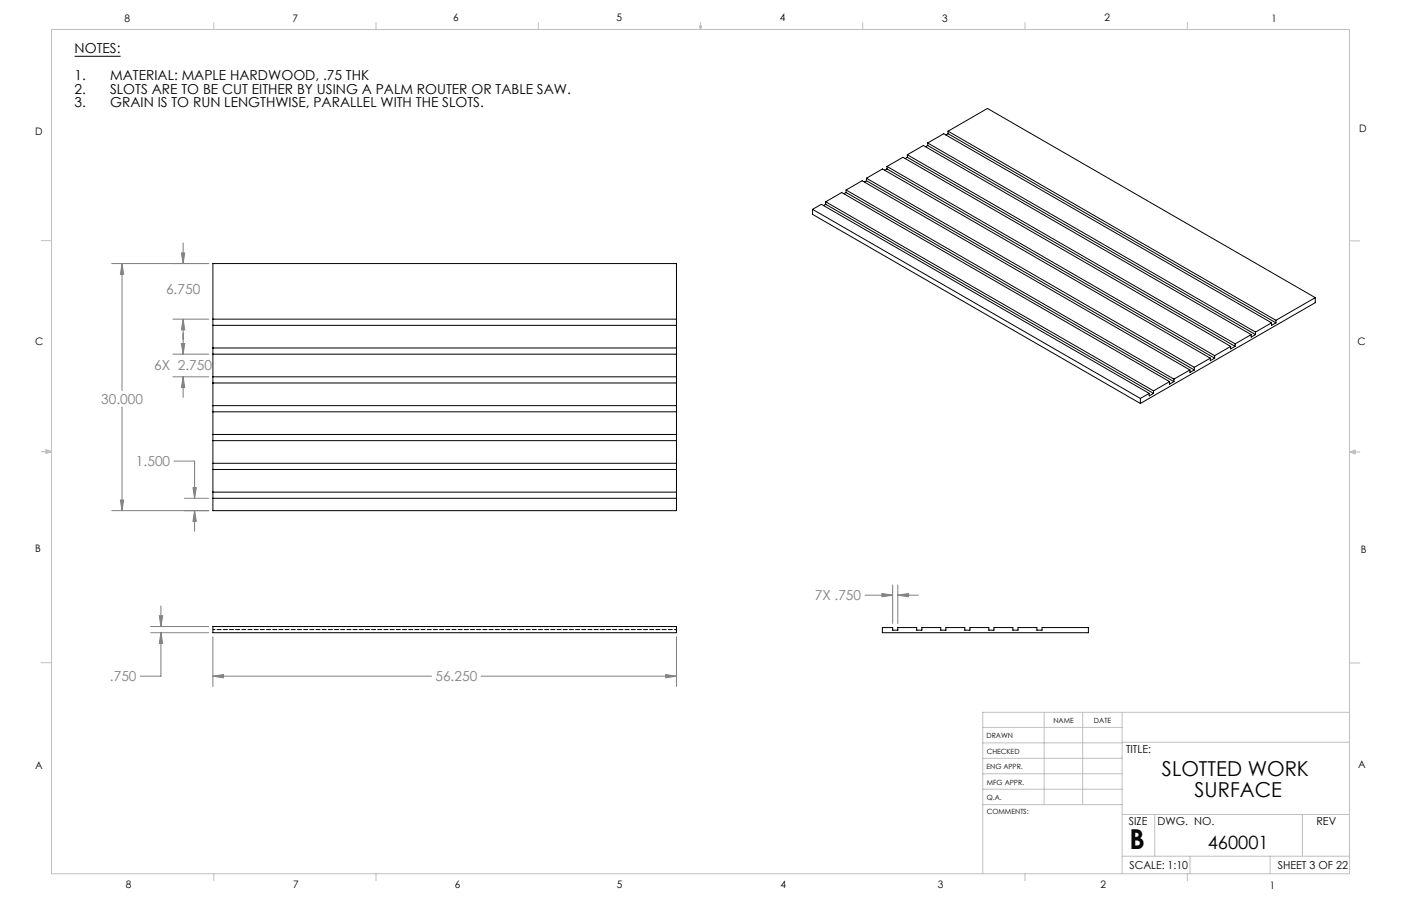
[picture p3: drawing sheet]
<svg xmlns="http://www.w3.org/2000/svg" width="432mm" height="279mm" viewBox="0 0 432 279" stroke-linecap="round" stroke-linejoin="round" font-family="sans-serif">
<path d="M23 17.4h14.2" fill="none" stroke="#000" stroke-width=".31"/>
<g fill="none" stroke="#808080" stroke-width=".31">
<path d="M55.9 78h1l-.5 3.3zM56.4 74.9v6.4M34.4 81.3h29.9M37.6 81.3l.5 3.3h-1zM37.6 81.3v39.1M53.3 98.4h11M56.4 98.4l.5 3.3h-1zM56.4 98.4v10.8M53.3 109.2h11M53.3 116.2h11M55.9 105.9h1l-.5 3.3zM56.4 116.2l.5 3.3h-1z"/>
<path d="M56.4 116.2v6.4M37.6 125.5v32M34.4 157.5h29.9M37.1 154.2h1l-.5 3.3zM53.6 142.2h6.4v11.5M56.8 153.7h7.5M59.5 150.4h1l-.5 3.3zM60 157.5l.5 3.3h-1zM60 157.5v6.3M46.4 193.2h17.9M46.4 195.1h17.9M49.1 189.9h1l-.5 3.3z"/>
<path d="M49.6 195.1l.5 3.3h-1zM49.6 195.1v13.4h-6.3M49.6 186.9v6.3M65.6 196.4v15.3M208.5 196.4v15.3M266.6 183.6h8.5M271.8 183l3.3 .6-3.3 .4zM275.1 180.4v11.9M276.7 183.6l3.3-.6v1zM276.7 180.4v11.9M276.7 183.6h6.4M65.6 208.5l3.3-.5v1z"/>
<path d="M65.6 208.5h67.4M148.3 208.5h60.2M205.2 208l3.3 .5-3.3 .5z"/>
</g>
<g fill="none" stroke="#c0c0c0" stroke-width=".31">
<path d="M15.9 9.1h400v260.4h-400zM65.9 6.9v2.2M115.9 6.9v2.2M165.9 6.9v2.2M215.6 8h.6l-.3 1.1zM215.7 8l.2 1.1M215.9 6.9v2.2M216 8l-.1 1.1M265.9 6.9v2.2M315.9 6.9v2.2M365.9 6.9v2.2M12.7 74.2h3.2"/>
<path d="M415.9 74.3h3.2M12.7 139.3h3.2M14.2 139.1l1.7 .2M14.2 138.7l1.7 .6-1.7 .5zM15.9 139.3l-1.7 .3M415.9 139.4h3.2M415.9 139.4l1.8-.6v1.2zM415.9 139.4l1.8 .3M417.7 139.2l-1.8 .2M12.7 204.4h3.2M321.8 219.7v28.4M333.7 219.7v28.4"/>
<path d="M345.9 219.7v49.8M415.9 204.5h3.2M415.9 219.7h-113v49.8M302.9 233.9h43M302.9 229.1h43M302.9 224.3h43M302.9 238.6h43M345.9 228.9h70M302.9 248.1h43M302.9 243.4h43M345.9 251.2h70M355.9 251.2v12.9"/>
<path d="M401.4 251.2v12.9M65.9 269.5v2.1M115.9 269.5v2.1M315.9 269.5v2.1M345.9 264.1h70M365.9 269.5v2.1M366.8 264.1v5.4M391.5 264.1v5.4"/>
</g>
<path d="M65.6 208.5l3.3-.5v1zM205.2 208l3.3 .5-3.3 .5zM49.1 189.9h1l-.5 3.3zM49.6 195.1l.5 3.3h-1zM37.6 81.3l.5 3.3h-1zM37.1 154.2h1l-.5 3.3zM56.4 98.4l.5 3.3h-1zM55.9 78h1l-.5 3.3zM55.9 105.9h1l-.5 3.3zM56.4 116.2l.5 3.3h-1zM59.5 150.4h1l-.5 3.3zM60 157.5l.5 3.3h-1zM276.7 183.6l3.3-.6v1zM271.8 183l3.3 .6-3.3 .4z" fill="#808080"/>
<g fill="none" stroke="#000" stroke-width=".31">
<path d="M260.8 58.6l4.9-2.9 101 58.4M260.8 59.4l101 58.3M260.8 59.4l-.7 .4M260.8 58.6l101 58.3M260.8 58.6v.8M267.1 55l4.9-2.9 101 58.4M267.1 55.7l-.7 .4M267.1 55.7l101 58.4M267.1 55l101 58.3M267.1 55v.7M273.4 52.1l101 58.4M273.4 52.1l-.7 .4"/>
<path d="M273.4 51.3l101 58.4M273.4 51.3v.8M273.4 51.3l4.9-2.8 101 58.3M279.6 48.5l-.6 .4M279.6 48.5l101.1 58.3M279.6 47.7l101.1 58.3M279.6 47.7v.8M279.6 47.7l5-2.8 101 58.3M285.9 44.1l5-2.9 101 58.4M285.9 44.9l101.1 58.3M285.9 44.9l-.6 .4M285.9 44.1l101.1 58.3"/>
<path d="M285.9 44.1v.8M292.2 40.5l12.1-7.1 101.1 58.4M292.2 41.2l-.7 .4M292.2 41.2l101 58.4M292.2 40.5l101 58.3M292.2 40.5v.7M250.4 64.6v1.5l101.1 58.3M250.4 64.6l101.1 58.3M250.4 64.6l2.8-1.6 101 58.3M254.5 63l101 58.3M254.5 63l-.7 .4M254.5 62.2l101 58.3"/>
<path d="M254.5 62.2l4.9-2.8 101.1 58.3M254.5 62.2v.8M65.6 81.3h142.9v76.2h-142.9zM65.6 98.4h142.9M391.9 99.6v.7l1.3-.7M391.9 99.6l-4.9 2.8M393.2 98.8v.8M405.4 91.8v1.5l-53.9 31.1M405.4 91.8l-12.2 7M65.6 107.3h142.9M65.6 100.3h142.9M65.6 116.2h142.9"/>
<path d="M65.6 109.2h142.9M65.6 118.1h142.9M360.5 117.7v.8l1.3-.8M360.5 117.7l-5 2.8M361.8 116.9v.8M366.7 114.1l-4.9 2.8M366.7 114.1v.8l1.4-.8M368.1 113.3v.8M373 110.5v.7l1.4-.7M373 110.5l-4.9 2.8M374.4 109.7v.8M379.3 106.8l-4.9 2.9"/>
<path d="M379.3 106.8v.8l1.4-.8M380.7 106v.8M385.6 103.2v.8l1.4-.8M385.6 103.2l-4.9 2.8M387 102.4v.8M65.6 125.1h142.9M65.6 134h142.9M65.6 127h142.9M65.6 135.9h142.9M351.5 122.9v1.5M354.2 121.3l-2.7 1.6M354.2 121.3v.8l1.3-.8"/>
<path d="M355.5 120.5v.8M65.6 142.9h142.9M65.6 151.8h142.9M65.6 144.8h142.9M65.6 153.7h142.9M65.6 193.2h142.9v1.9h-142.9zM272 193.5h3.1v.8h1.6v-.8h5.8v.8h1.6v-.8h5.8v.8h1.6v-.8h5.9v.8h1.5v-.8h5.9v.8h1.6v-.8h5.8v.8h1.6v-.8h5.8v.8h1.6v-.8h14.3v1.6h-63.5z"/>
</g>
<path d="M208.5 194.2h-142.9" fill="none" stroke="#000" stroke-width=".31" stroke-dasharray="1.3 .6" stroke-dashoffset=".6"/>
<text font-size="8.5" x="348.1" y="261.8">B</text>
<g font-size="6.3">
<text x="358.1" y="239.3">SLOTTED WORK</text>
<text x="368.2" y="245.7">SURFACE</text>
</g>
<text font-size="5.6" x="372.2" y="261.9">460001</text>
<g font-size="4.2">
<text x="23" y="16.4">NOTES:</text>
<text x="23" y="24.8">1.</text>
<text x="23" y="29">2.</text>
<text x="33.9" y="24.8">MATERIAL: MAPLE HARDWOOD, .75 THK</text>
<text x="33.9" y="29">SLOTS ARE TO BE CUT EITHER BY USING A PALM ROUTER OR TABLE SAW.</text>
<text x="23" y="33.1">3.</text>
<text x="33.9" y="33.1">GRAIN IS TO RUN LENGTHWISE, PARALLEL WITH THE SLOTS.</text>
</g>
<g font-size="4.2" fill="#808080">
<text x="51.2" y="90.5">6.750</text>
<text x="47.5" y="114.3">6X 2.750</text>
<text x="31.2" y="124.5">30.000</text>
<text x="41.9" y="143.8">1.500</text>
<text x="251.1" y="185.1">7X .750</text>
<text x="33.9" y="210.1">.750</text>
<text x="134.2" y="210.1">56.250</text>
</g>
<g font-size="3.4">
<text x="347.1" y="232.3">TITLE:</text>
<text x="347.9" y="254.3">SIZE</text>
<text x="356.7" y="254.4">DWG. NO.</text>
<text x="405.7" y="254.5">REV</text>
<text x="348.1" y="267.9">SCALE: 1:10</text>
<text x="393.8" y="267.9">SHEET 3 OF 22</text>
</g>
<g font-size="3.2">
<text x="38.3" y="6.7">8</text>
<text x="90.2" y="6.7">7</text>
<text x="139.7" y="6.5">6</text>
<text x="190" y="6.5">5</text>
<text x="240.4" y="6.5">4</text>
<text x="290.4" y="6.7">3</text>
<text x="340.4" y="6.5">2</text>
<text x="391.9" y="6.7">1</text>
<text x="10.9" y="41.6">D</text>
<text x="418.9" y="40.7">D</text>
<text x="10.9" y="106.3">C</text>
<text x="418.4" y="106.4">C</text>
<text x="10.8" y="170.2">B</text>
<text x="419.4" y="170.6">B</text>
<text x="10.8" y="237.2">A</text>
<text x="418.6" y="236.8">A</text>
<text x="38.8" y="273.8">8</text>
<text x="90.4" y="273.8">7</text>
<text x="140.2" y="273.8">6</text>
<text x="190.1" y="273.9">5</text>
<text x="240.5" y="273.8">4</text>
<text x="289" y="273.9">3</text>
<text x="339.1" y="273.8">2</text>
<text x="391.4" y="274.1">1</text>
</g>
<g font-size="2.2">
<text x="304.1" y="227.7">DRAWN</text>
<text x="324.7" y="222.9">NAME</text>
<text x="337.2" y="222.9">DATE</text>
<text x="304.1" y="232.6">CHECKED</text>
<text x="304" y="237.2">ENG APPR.</text>
<text x="304.2" y="241.9">MFG APPR.</text>
<text x="304.1" y="246.7">Q.A.</text>
<text x="304.1" y="250.9">COMMENTS:</text>
</g>
</svg>
